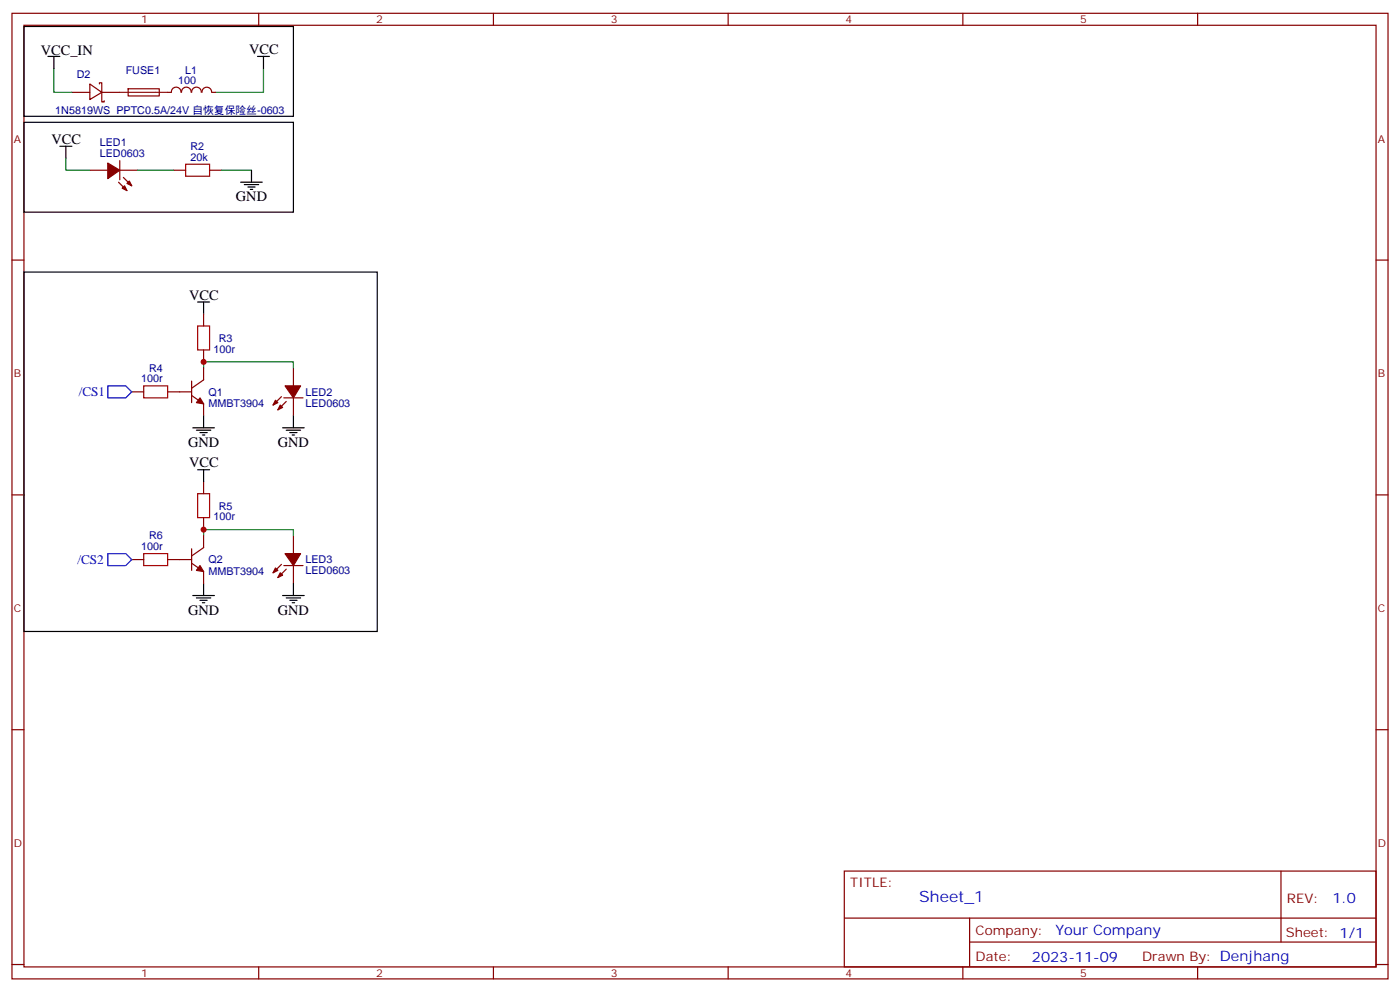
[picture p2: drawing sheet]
<svg xmlns="http://www.w3.org/2000/svg" width="412mm" height="292mm" viewBox="0 0 412 292" stroke-linecap="round" stroke-linejoin="round" font-family="sans-serif">
<g fill="none" stroke="#870000" stroke-width=".35">
<path d="M3.5 3.9h405.4v284.4h-405.4zM7.1 7.4h398.2v277.3h-398.2zM76.2 3.9v3.5M145.3 3.9v3.5M214.5 3.9v3.5M283.6 3.9v3.5M352.8 3.9v3.5M21.2 27.2h5.3M26.5 24.7l3.5 2.5-3.5 2.1zM29.3 24.7v-.3h.7v2.8M30 27.2v2.8h.7v-.3M30 27.2h5.3"/>
<path d="M37.8 26.2l9.1-.1v2.1l-9.1 .1zM49.4 27.2h1M50.5 27.2a1.41 1.41 0 0 1 1.4-1.5 1.41 1.41 0 0 1 1.4 1.5M53.5 27.2a1.41 1.41 0 0 1 1.4-1.5 1.41 1.41 0 0 1 1.4 1.5M56.5 27.2a1.41 1.41 0 0 1 1.4-1.5 1.41 1.41 0 0 1 1.4 1.5M59.5 27.2a1.41 1.41 0 0 1 1.4-1.5 1.41 1.41 0 0 1 1.4 1.5M62.4 27.2h1.1M26.5 50.1h5.2M34.9 53.7l2.5 2.4M35.3 47.3v5.7M35.3 50.1h5.3M36.3 52.2l2.5 2.5"/>
<path d="M51.2 50.1h3.5M61.7 50.1h3.6M3.5 76.6h3.6M405.3 76.6h3.6M60 92.5v3.5M38.8 115.4h3.5M49.4 115.4h7M56.4 116.5l3.6 2.4v3.5M56.4 112.2v6.4M60 103v3.6M60 108.3v3.6l-3.6 2.4M82.9 116.8l-2.5 2.5"/>
<path d="M83.6 117.2h5.7M84.3 118.2l-2.5 2.5M86.4 108.3v5.3M86.4 117.2v5.2M3.5 145.7h3.6M60 141.9v3.5M60 152.4v3.6M60 157.7v3.6l-3.6 2.4M86.4 157.7v5.3M405.3 145.7h3.6M38.8 164.8h3.5M49.4 164.8h7"/>
<path d="M56.4 165.8l3.6 2.5v3.5M56.4 161.6v6.4M82.9 166.2l-2.5 2.5M83.6 166.5h5.7M84.3 167.6l-2.5 2.5M86.4 166.5v5.3M3.5 214.9h3.6M405.3 214.9h3.6M248.7 256.5h156.6v28.2h-156.6zM377.3 256.5v20.9M248.7 270.4h156.5M285.6 277.4h119.6"/>
<path d="M285.6 270.4v14.1M3.5 284h3.6M76.2 284.7v3.6M145.3 284.7v3.6M214.5 284.7v3.6M283.6 284.7v3.6M352.8 284.7v3.6M405.3 284h3.6"/>
</g>
<path d="M35.3 27.2h14.1" fill="none" stroke="#8c2424" stroke-width=".35"/>
<path d="M15.9 20.1v7.1h5.3M77.6 20.1v7.1h-14.1M19.4 46.6v3.5h7.1M40.6 50.1h10.6M65.3 50.1h8.8M60 108.3v-1.7h26.4v1.7M60 157.7v-1.7h26.4v1.7" fill="none" stroke="#008700" stroke-width=".35"/>
<g fill="none" stroke="#000" stroke-width=".35">
<path d="M7.1 7.8h79.3v26.5h-79.3zM14.1 16.6h3.5M15.9 16.6v3.5M75.8 16.6h3.6M77.6 16.6v3.5M7.1 36h79.3v26.5h-79.3zM17.6 43.1h3.6M19.4 43.1v3.5M70.9 53.7h6.4M72 54.4h4.2M73 55.1h2.1M73.7 55.8h.7"/>
<path d="M74.1 50.1v3.6M7.1 80.1h104v105.8h-104zM58.2 88.9h3.5M60 88.9v3.6M56.8 126h6.3M57.9 126.7h4.2M58.2 138.3h3.5M58.9 127.4h2.1M59.6 128.1h.7M60 122.4v3.6M60 138.3v3.6M83.3 126h6.3"/>
<path d="M84.3 126.7h4.2M85.4 127.4h2.1M86.1 128.1h.7M86.4 122.4v3.6M56.8 175.4h6.3M57.9 176.1h4.2M58.9 176.8h2.1M59.6 177.5h.7M60 171.8v3.6M83.3 175.4h6.3M84.3 176.1h4.2M85.4 176.8h2.1"/>
<path d="M86.1 177.5h.7M86.4 171.8v3.6"/>
</g>
<g fill="#870000" stroke="#870000" stroke-width=".35">
<path d="M31.7 48l3.6 2.1-3.6 2.5z"/>
<path d="M36 55.4l.7-.7 .7 1.4z"/>
<path d="M38.1 53.3l.7 1.4-1.4-.7z"/>
<path d="M84 163h4.5l-2.1 3.5z"/>
<path d="M81.1 167.3l.7 .7-1.4 .7z"/>
<path d="M82.5 168.7l.8 .7-1.5 .7z"/>
<path d="M84 113.6h4.5l-2.1 3.6z"/>
<path d="M81.1 117.9l.7 .7-1.4 .7z"/>
<path d="M82.5 119.3l.8 .7-1.5 .7z"/>
<path d="M58.9 117.2l1.1 1.7-2.1-.3z"/>
<path d="M58.9 166.5l1.1 1.8-2.1-.3z"/>
</g>
<path d="M54.7 48.4h7v3.5h-7zM58.2 96h3.5v7h-3.5zM42.3 113.6h7.1v3.6h-7.1zM58.2 145.4h3.5v7h-3.5zM42.3 163h7.1v3.5h-7.1z" fill="none" stroke="#a10000" stroke-width=".35"/>
<path d="M31.7 113.6h5.3l1.8 1.8-1.8 1.8h-5.3zM31.7 163h5.3l1.8 1.8-1.8 1.7h-5.3z" fill="none" stroke="#00f" stroke-width=".35"/>
<g fill="#c00">
<circle cx="60" cy="156" r=".88"/>
<circle cx="60" cy="106.6" r=".88"/>
</g>
<text font-size="4.6" fill="#00f" x="270.8" y="265.5">Sheet_1</text>
<g font-size="4.2">
<text x="12" y="16.3">VCC_IN</text>
<text x="73.4" y="15.9">VCC</text>
<text x="15.2" y="42.4">VCC</text>
<text x="69.5" y="59.3">GND</text>
<text x="55.7" y="88.2">VCC</text>
<text x="55.4" y="131.6">GND</text>
<text x="81.8" y="131.6">GND</text>
<text x="55.7" y="137.6">VCC</text>
<text x="55.4" y="181">GND</text>
<text x="81.8" y="181">GND</text>
</g>
<g font-size="4.2" fill="#00f">
<text x="392.5" y="265.8">1.0</text>
<text x="310.9" y="275.3">Your Company</text>
<text x="304" y="283.1">2023-11-09</text>
</g>
<g font-size="3.9" fill="#00f">
<text x="23.2" y="116.8">/CS1</text>
<text x="22.8" y="166">/CS2</text>
</g>
<g font-size="3.9" fill="#800">
<text x="250.5" y="261.1">TITLE:</text>
<text x="379.1" y="265.8">REV:</text>
<text x="287.4" y="275.3">Company:</text>
<text x="378.7" y="275.9">Sheet: 1/1</text>
<text x="287.4" y="283">Date:</text>
<text x="336.4" y="283.1">Drawn By: Denjhang</text>
</g>
<g font-size="3.2" fill="#800">
<text x="41.6" y="6.9">1</text>
<text x="110.8" y="6.9">2</text>
<text x="179.9" y="6.9">3</text>
<text x="249.1" y="6.9">4</text>
<text x="318.2" y="6.9">5</text>
<text x="4.1" y="42">A</text>
<text x="405.9" y="42">A</text>
<text x="4.1" y="111.2">B</text>
<text x="405.9" y="111.2">B</text>
<text x="4.1" y="180.3">C</text>
<text x="405.9" y="180.3">C</text>
<text x="4.1" y="249.4">D</text>
<text x="405.9" y="249.4">D</text>
<text x="41.6" y="287.7">1</text>
<text x="110.8" y="287.7">2</text>
<text x="179.9" y="287.7">3</text>
<text x="249.1" y="287.7">4</text>
<text x="318.2" y="287.7">5</text>
</g>
<g font-size="3.2" fill="#000080">
<text x="22.6" y="23.1">D2</text>
<text x="37" y="21.9">FUSE1</text>
<text x="54.6" y="21.7">L1</text>
<text x="52.5" y="24.8">100</text>
<text x="16.3" y="33.6">1N5819WS PPTC0.5A/24V 自恢复保险丝-0603</text>
<text x="29.4" y="46.2">LED0603</text>
<text x="29.4" y="43.1">LED1</text>
<text x="56.1" y="47.3">20k</text>
<text x="56.1" y="44.1">R2</text>
<text x="64.4" y="100.6">R3</text>
<text x="62.9" y="103.8">100r</text>
<text x="41.6" y="112.6">100r</text>
<text x="43.9" y="109.4">R4</text>
<text x="61.4" y="119.8">MMBT3904</text>
<text x="61.4" y="116.5">Q1</text>
<text x="90" y="119.7">LED0603</text>
<text x="90" y="116.5">LED2</text>
<text x="62.9" y="153.2">100r</text>
<text x="64.4" y="150">R5</text>
<text x="41.6" y="162">100r</text>
<text x="43.9" y="158.8">R6</text>
<text x="61.4" y="165.9">Q2</text>
<text x="90" y="165.9">LED3</text>
<text x="61.4" y="169.2">MMBT3904</text>
<text x="90" y="169.1">LED0603</text>
</g>
</svg>
